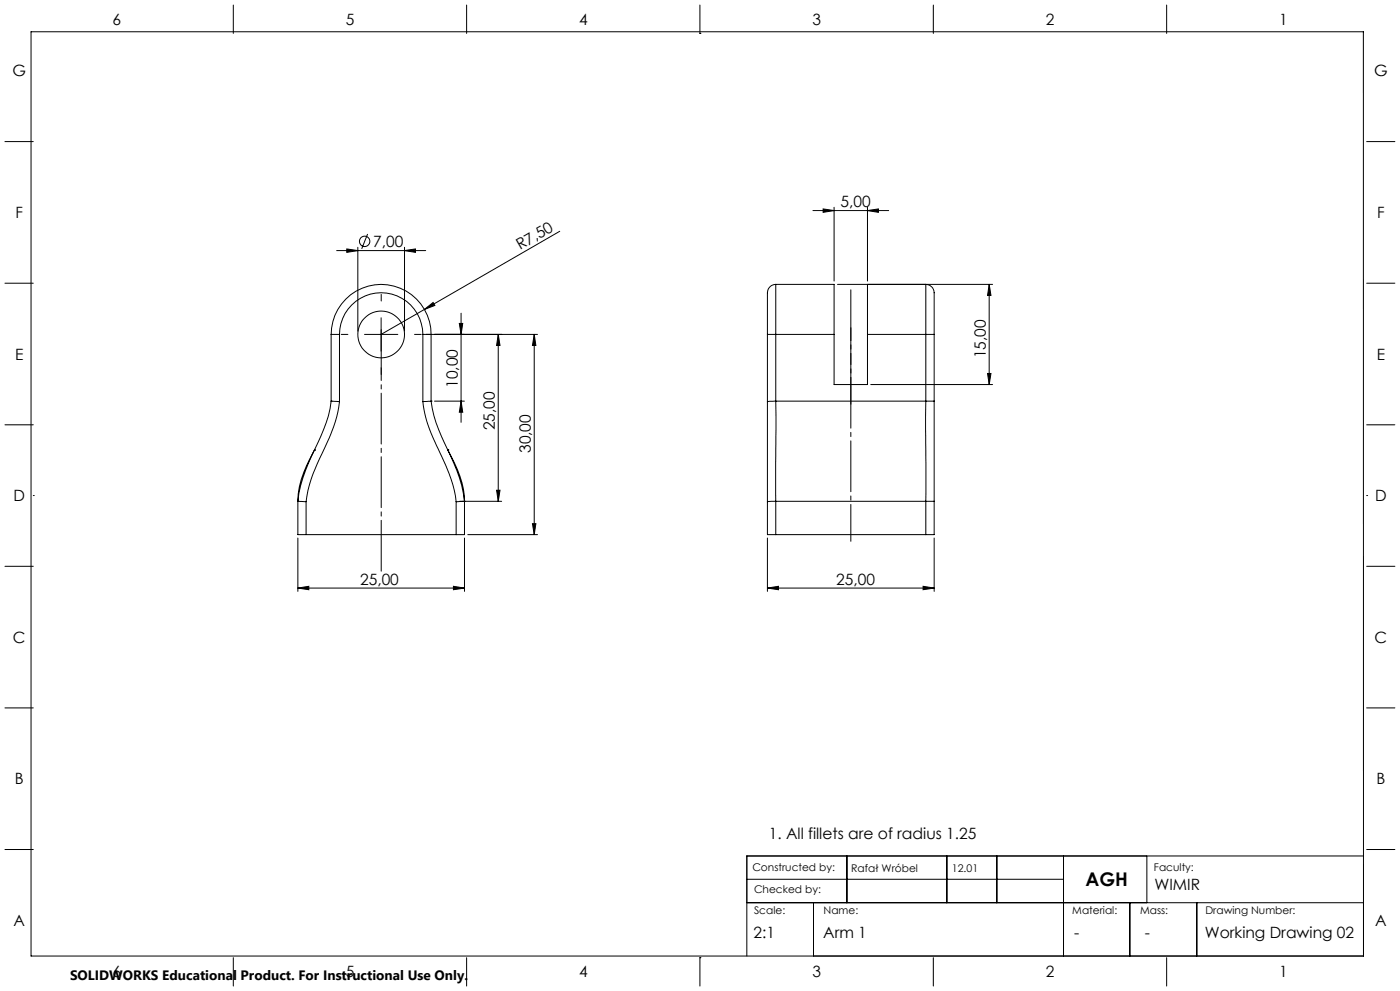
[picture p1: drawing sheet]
<svg xmlns="http://www.w3.org/2000/svg" width="420mm" height="297mm" viewBox="0 0 420 297" stroke-linecap="round" stroke-linejoin="round" font-family="sans-serif">
<g fill="none" stroke="#000" stroke-width=".3">
<path d="M9.3 9.5h399.7v277h-399.7zM70 1.5v8.5M140 1.5v8.5M210 10h.1M210 1.5v8.5M280 1.5v8.5M350 1.5v8.5M1.5 42.4h8.5M410 42.4h8.5M101 75.1h26.7M104 74.6l3.4 .5-3.4 .5zM107.4 74.1v25.1"/>
<path d="M110.3 70.1l-1.8 4.5M121.4 75.1l3.2-.5v1zM121.4 74.1v25.1M167.9 69.3l-40.6 23.4M243.9 63.1h22.7M246.9 62.6l3.3 .5-3.3 .5zM250.2 62.1v22.1M260.2 63.1l3.3-.5v1zM260.2 62.1v22.1M1.5 84.9h8.5M114.3 95.2v10M127.3 92.7l2.6-2 .6 .8z"/>
<path d="M127.3 92.7l-13 7.5M137.8 96.9h1l-.5 3.3zM138.3 93.9v32.7M232.7 85.2a2.75 2.75 0 0 0-2.5 3.5v11.5M232.7 85.2h17.5v15M232.7 85.2v15M251.2 85.2h46.6M260.2 85.2v15M296.8 85.2v30M296.8 85.2l.5 3.3h-1zM410 84.9h8.5M99.3 100.2h2.5"/>
<path d="M99.3 100.2a15 15 0 0 1 15-15 15 15 0 0 1 15 15M99.3 100.2v20M101.8 100.2a12.5 12.5 0 0 1 12.6-12.5 12.5 12.5 0 0 1 12.5 12.5M101.8 100.2v20.2M109.4 100.2h9.9M126.9 100.2v20.2M126.9 100.2h2.4M127.8 100.2h33.5M129.3 100.2v20M149.5 100.2v50M149.5 100.2l.5 3.3h-1zM160.3 100.2v60"/>
<path d="M160.3 100.2l.5 3.3h-1.1zM230.2 100.2h2.5M230.2 100.2v20.2M232.7 100.2v20M232.7 100.2h17.5M250.2 100.2v15h10v-15M260.2 100.2h17.5M261.2 115.2h36.6M277.7 100.2v-14.8a2.56 2.56 0 0 1 2.5 3.3v11.5M277.7 100.2v20M277.7 100.2h2.5M280.2 100.2v20"/>
<path d="M296.3 111.9h1l-.5 3.3zM1.5 127.3h8.5M94.3 134.9h.1M94.3 134.9a33.6 33.6 0 0 0-4.9 15.3M94.3 134.9l-1.8 4a39.8 39.8 0 0 0-3.1 11.3M99.3 120.2h.1M99.3 120.2l2.5 .2M99.3 120.2a48 48 0 0 1-5 14.7M101.8 120.4a54.8 54.8 0 0 1-6.1 17.3 41.2 41.2 0 0 0-3.9 12.7M126.9 120.4a47.8 47.8 0 0 0 5.1 15.3l1.1 2.4a41.3 41.3 0 0 1 3.7 12.3M129.3 120.2h.1M129.3 120.2l-2.4 .2"/>
<path d="M129.3 120.2a48 48 0 0 0 5 14.7M130.4 120.2h8.9M134.3 134.9h.1M134.3 134.9a32.1 32.1 0 0 1 5 15.3M134.3 134.9l1.9 4a38 38 0 0 1 3.1 11.3M138.3 120.2l.5 3.3h-1zM230.2 120.4v30M232.7 120.2v30M232.7 120.2l-2.5 .2M232.7 120.2h45M277.7 120.2v30M277.7 120.2h2.5"/>
<path d="M280.2 120.2v30M410 127.3h8.5M10 148.5h.1M89.4 150.2h.1M89.4 150.2v10h2.4M89.4 150.2l2.4 .2M91.8 150.4v9.8M136.8 150.4v9.8M137.8 150.2h12.7M139.3 150.2h.1M139.3 150.2l-2.5 .2M139.3 150.2v10h-2.5"/>
<path d="M149 146.9h1l-.5 3.3zM159.7 156.9h1.1l-.5 3.3zM230.2 150.4v9.8h2.5M232.7 150.2l-2.5 .2M232.7 150.2v10M232.7 150.2h45M277.7 150.2v10M277.7 150.2h2.5M280.2 150.2v10h-2.5M410 148.5h.1M1.5 169.7h8.5M89.4 176.2l3.2-.5v1z"/>
<path d="M89.4 176.2h49.9M89.4 161.3v15.9M91.8 160.2h45M136 175.7l3.3 .5-3.3 .5zM139.3 161.3v15.9M140.3 160.2h21M230.2 176.2l3.3-.5v1zM230.2 161.3v15.9M230.2 176.2h50M232.7 160.2h45M276.9 175.7l3.3 .5-3.3 .5zM280.2 161.3v15.9"/>
<path d="M410 169.7h8.5M1.5 212.2h8.5M410 212.2h8.5M1.5 254.6h8.5M254.1 256.5v14M284.1 256.5v14M299 256.5v14M319.1 256.5v30M344.1 256.5v14M409 256.5h-185v30M410 254.6h8.5M224 270.5h185"/>
<path d="M224 263.5h95.1M244.1 270.5v16M338.9 270.5v16M359 270.5h.1M359 270.5v16M70 287v8.5M140 287v8.5M210 287h.1M210 287v8.5M280 287v8.5M350 287v8.5"/>
<circle cx="109.4" cy="72.3" r="1.55"/>
<circle cx="114.3" cy="100.2" r="7"/>
</g>
<path d="M114.4 171.8v-73.6" fill="none" stroke="#000" stroke-width=".3" stroke-dasharray="15.2 1.3 1.3 1.3" stroke-dashoffset="-.6"/>
<path d="M114.4 90.2v-2M104.4 100.2h-2M114.4 110.2v2M124.4 100.2h2" fill="none" stroke="#000" stroke-width=".3" stroke-dasharray="15.2 1.3 1.3 1.3"/>
<path d="M255.3 162.2v-64" fill="none" stroke="#000" stroke-width=".3" stroke-dasharray="15.2 1.3 1.3 1.3" stroke-dashoffset="4.2"/>
<path d="M255.3 85.7v36.6" fill="none" stroke="#000" stroke-width=".3" stroke-dasharray="15.2 1.3 1.3 1.3" stroke-dashoffset="-1.1"/>
<g fill="#000">
<path d="M127.3 92.7l2.6-2 .6 .8z"/>
<path d="M246.9 62.6l3.3 .5-3.3 .5zM260.2 63.1l3.3-.5v1zM104 74.6l3.4 .5-3.4 .5zM121.4 75.1l3.2-.5v1z"/>
<path d="M296.8 85.2l.5 3.3h-1zM296.3 111.9h1l-.5 3.3zM137.8 96.9h1l-.5 3.3zM138.3 120.2l.5 3.3h-1z"/>
<path d="M159.7 156.9h1.1l-.5 3.3zM160.3 100.2l.5 3.3h-1.1zM149 146.9h1l-.5 3.3zM149.5 100.2l.5 3.3h-1z"/>
<path d="M276.9 175.7l3.3 .5-3.3 .5zM230.2 176.2l3.3-.5v1zM136 175.7l3.3 .5-3.3 .5zM89.4 176.2l3.2-.5v1z"/>
</g>
<text font-size="5.6" x="325.6" y="265.4">AGH</text>
<g font-size="4.7">
<text x="33.7" y="7.4">6</text>
<text x="103.7" y="7.4">5</text>
<text x="173.7" y="7.4">4</text>
<text x="243.7" y="7.4">3</text>
<text x="313.7" y="7.4">2</text>
<text x="383.7" y="7.4">1</text>
<text x="3.7" y="22.9">G</text>
<text x="412.2" y="22.9">G</text>
<text x="4.6" y="65.3">F</text>
<text x="252.2" y="62.1">5,00</text>
<text x="413.1" y="65.3">F</text>
<text x="112" y="74">7,00</text>
<text x="156" y="75" transform="rotate(-30 156 75)">R7,50</text>
<text x="4.5" y="107.7">E</text>
<text x="295.8" y="107.4" transform="rotate(-90 295.8 107.4)">15,00</text>
<text x="413" y="107.7">E</text>
<text x="137.3" y="116.2" transform="rotate(-90 137.3 116.2)">10,00</text>
<text x="148.5" y="129" transform="rotate(-90 148.5 129)">25,00</text>
<text x="159.3" y="135.8" transform="rotate(-90 159.3 135.8)">30,00</text>
<text x="4" y="150.2">D</text>
<text x="412.5" y="150.2">D</text>
<text x="108" y="175.2">25,00</text>
<text x="250.9" y="175.2">25,00</text>
<text x="3.9" y="192.6">C</text>
<text x="412.4" y="192.6">C</text>
<text x="4.4" y="235">B</text>
<text x="412.9" y="235">B</text>
<text x="230.7" y="251.3">1. All fillets are of radius 1.25</text>
<text x="346.3" y="266.6">WIMIR</text>
<text x="4" y="277.5">A</text>
<text x="226.1" y="281.2">2:1</text>
<text x="247" y="281.2">Arm 1</text>
<text x="322.2" y="281.2">-</text>
<text x="343.5" y="281.2">-</text>
<text x="361.4" y="281.2">Working Drawing 02</text>
<text x="412.5" y="277.5">A</text>
<text x="33.7" y="292.9">6</text>
<text x="103.7" y="292.9">5</text>
<text x="173.7" y="292.9">4</text>
<text x="243.7" y="292.9">3</text>
<text x="313.7" y="292.9">2</text>
<text x="383.7" y="292.9">1</text>
</g>
<text font-size="4.1" x="21" y="293.7">SOLIDWORKS Educational Product. For Instructional Use Only.</text>
<g font-size="3.2">
<text x="225.7" y="261.2">Constructed by:</text>
<text x="255.4" y="261.2">Rafał Wróbel</text>
<text x="285.6" y="261.2">12.01</text>
<text x="346.2" y="261.2">Faculty:</text>
<text x="226.2" y="267.7">Checked by:</text>
<text x="226.2" y="274">Scale:</text>
<text x="247.1" y="274">Name:</text>
<text x="321.7" y="274">Material:</text>
<text x="342" y="274">Mass:</text>
<text x="361.6" y="274">Drawing Number:</text>
</g>
</svg>
